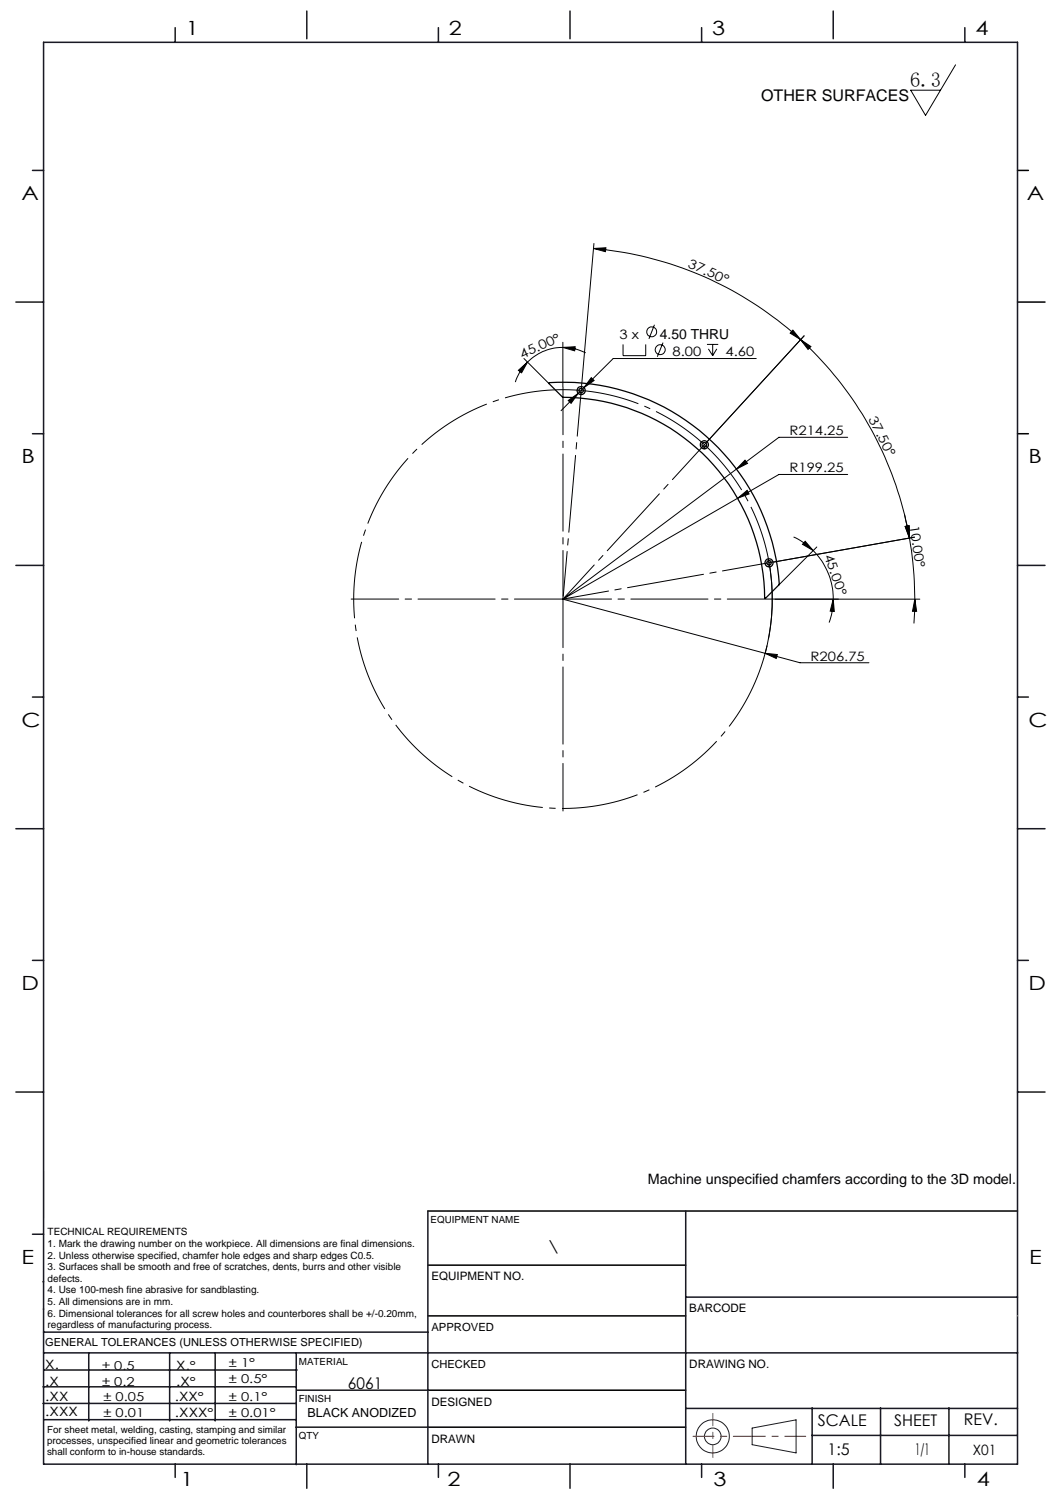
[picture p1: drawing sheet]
<svg xmlns="http://www.w3.org/2000/svg" width="210mm" height="297mm" viewBox="0 0 210 297" stroke-linecap="round" stroke-linejoin="round" font-family="sans-serif">
<g fill="none" stroke="#000" stroke-width=".2">
<path d="M188.8 12.8l-6 10-2.9-5h5.9M117.3 49.1l2.4-.2-.1 .8zM117.3 49.1a69.2 69.2 0 0 1 40.9 18M117.3 48.1l-2.4 28M102.4 73.1l1.8-1.6-1.2 2.1zM103.5 70.8l4.9 4.9M104.2 71.5a10.6 10.6 0 0 0-2.4 4M111.2 68.6l2.4-.1-.1 .8zM111.2 68.6a9.9 9.9 0 0 0-7 2.9M111.2 68.6a9.4 9.4 0 0 1 4.5 1.1M111.2 67.6v8.8M112.3 79.1l1.9-1.4-1.4 2z"/>
<path d="M114.2 77.7l-3.4 3.4M115.4 76.5l-1.2 1.2M116.8 74.6l.6 .5-2 1.4zM123.1 68v2.2h4.5v-2.2M129.3 64.1l-1.1 2.8M131 67.7l-1.1 2.7M139.7 68h2.2M139.9 68.9l.9 1.3M140.8 68v2.2M141.6 68.9l-.8 1.3M149.4 70.8h-28.3l-5.7 5.7M156.6 65.2l1.6 1.9-2.1-1.3z"/>
<path d="M158.2 67.1l2 1.3-.6 .6zM158.2 67.1a69.3 69.3 0 0 1 21.5 39.2M158.9 66.3l-19.1 20.8M139.1 87.8l.1 .1M139.2 87.8l-.1 .1M145.7 98.4l-34.5 19.9M145.7 98.4l1.9-1.6 .4 .7zM147.2 90.9l.5 .6-2.2 1.1zM167.5 93.7h-13.6l-8.2 4.7M167.5 86.4h-13.6l-42.7 31.9M111.2 118.3l39.9 10.7M151.8 110.3a40.9 40.9 0 0 1-.9 19.7"/>
<path d="M153.1 118.3h28.6M156.8 106a13.8 13.8 0 0 1 3.9 2.7M159.1 106.9l1.6 1.8-2.2-1.2zM160.7 108.7a13.6 13.6 0 0 1 3.9 9.6M161.4 108l-7.4 7.4M164.6 118.3l.2 2.5-.8-.1zM164.6 118.3a12.4 12.4 0 0 1-.8 4.6M178.7 101.6l1 4.7M178.8 104l.8-.2 .1 2.5zM179.7 106.3a73.7 73.7 0 0 1 1 12M180.7 106.1l-27.8 4.9M180.7 118.3l.4 2.4h-.8z"/>
<path d="M180.7 118.3l-.1 4.8M151.1 129l6.9 1.9h13.7M151.1 129l2.5 .3-.2 .7z"/>
<circle cx="128.7" cy="65.5" r=".98"/>
<circle cx="130.4" cy="69.1" r=".98"/>
</g>
<path d="M114.8 77.1h-.1M114.8 77.1h.1M151.9 111.1v-.1M151.9 111.1l.1 .1" fill="none" stroke="#000" stroke-width=".2" stroke-dasharray="15.2 1.3 1.3 1.3" stroke-linecap="butt"/>
<path d="M139 87.7a41.4 41.4 0 0 0-24-10.6M151.9 110.9a41.3 41.3 0 0 0-12.6-23" fill="none" stroke="#000" stroke-width=".2" stroke-dasharray="15.2 1.3 1.3 1.3" stroke-dashoffset="3.8" stroke-linecap="butt"/>
<path d="M114.6 77.1a41.3 41.3 0 0 0-44.7 41.3 41.3 41.3 0 0 0 44.9 41.1 41.3 41.3 0 0 0 37.2-48.2" fill="none" stroke="#000" stroke-width=".2" stroke-dasharray="15.2 1.3 1.3 1.3" stroke-dashoffset=".2" stroke-linecap="butt"/>
<g fill="none" stroke="#191924" stroke-width=".2">
<path d="M8.6 231.2v9.4M148.6 282l8.7-1.6v6.5l-8.7-1.6z"/>
<circle cx="140.8" cy="283.7" r="3.3"/>
<circle cx="140.8" cy="283.7" r="1.64"/>
</g>
<path d="M114.8 77.1v-.1M114.8 77.1v.1M114.8 76.9l.1-.7M139.3 87.7l.5-.5M111.2 118.3v-.1M111.2 118.3h-.1M111.2 118.3v.1M111.2 118.3h.1M151.9 111.1h.1M151.9 111.1h-.1M152.1 111.1l.7-.1" fill="none" stroke="#000" stroke-width=".2" stroke-dasharray="15.2 1.3 1.3 1.3"/>
<path d="M139 88l-27.8 30.3M151.7 111.2l-40.5 7.1" fill="none" stroke="#000" stroke-width=".2" stroke-dasharray="15.2 1.3 1.3 1.3" stroke-dashoffset="6.1"/>
<path d="M111 118.3h-41.6M111.2 118.1v-41.6M111.2 118.5v41.7M111.4 118.3h41.7" fill="none" stroke="#000" stroke-width=".2" stroke-dasharray="15.2 1.3 1.3 1.3" stroke-dashoffset="5.8"/>
<path d="M114.8 77.3l-3.5 40.4" fill="none" stroke="#000" stroke-width=".2" stroke-dasharray="15.2 1.3 1.3 1.3" stroke-dashoffset="6.4"/>
<path d="M201 33.7h2.2M201 59.7h5.4M201 85.7h2.2M84.5 239.1h116.5M84.6 259.9h50.9M84.6 249.8h50.9M84.6 274.5h50.9M84.5 281.8h51" fill="none" stroke="#000" stroke-width=".3"/>
<path d="M136.9 283.6h22.3" fill="none" stroke="#f00" stroke-width=".2" stroke-dasharray="6.3 1.3 1.3 1.3" stroke-dashoffset="2.2"/>
<path d="M140.8 287.8v-8.7" fill="none" stroke="#f00" stroke-width=".2" stroke-dasharray="6.3 1.3 1.3 1.3" stroke-dashoffset="3.9"/>
<g fill="none" stroke="#191924" stroke-width=".3">
<path d="M8.6 8.4h192.4v280.7h-192.4zM34.6 5.5v2.9M60.6 2.2v5.5M86.6 5.5v2.9M112.6 2.2v5.5M138.6 5.5v2.9M164.6 2.2v5.5M190.6 5.5v2.9M6.4 33.7h2.2M3.1 59.7h5.5M6.4 85.7h2.2M3.1 111.7h5.5"/>
<path d="M201 111.7h5.4M6.4 137.7h2.2M201 137.7h2.2M3.1 163.7h5.5M201 163.7h5.4M6.4 189.6h2.2M201 189.6h2.2M3.1 215.6h5.5M201 215.6h5.4M84.5 239.1v50M135.5 239.1v50M6.4 243.7h2.2"/>
<path d="M8.5 253.1h.1M8.6 258.5h.1M135.5 256.1h65.5M8.5 277.1h49.9M8.5 273.9h49.9M8.6 267.2h192.4M8.6 263.1h75.9M8.8 270.5h49.9M17.5 267.2v13.4M33.5 267.2v13.4M42.5 267.2v13.4M58.5 267.2v22"/>
<path d="M58.6 274.5h26M135.5 278.1h65.5M160.4 278v11.1M174 278v11.1M187.5 278v11.1M8.8 280.3h49.7M34.6 289.1v2.6M58.5 281.8h26M60.6 289.1v4.8M86.6 289.1v2.6M112.6 289.1v4.8M138.6 289.1v2.6"/>
<path d="M160.4 283.5h40.5M164.6 289.1v4.8M190.6 289.1v2.6"/>
</g>
<path d="M201 259.9h.1" fill="none" stroke="#c0c0c0" stroke-width=".2"/>
<g fill="#000">
<path d="M111.2 68.6l2.4-.1-.1 .8zM102.4 73.1l1.8-1.6-1.2 2.1z"/>
<path d="M156.6 65.2l1.6 1.9-2.1-1.3zM117.3 49.1l2.4-.2-.1 .8z"/>
<path d="M164.6 118.3l.2 2.5-.8-.1zM159.1 106.9l1.6 1.8-2.2-1.2z"/>
<path d="M178.8 104l.8-.2 .1 2.5zM158.2 67.1l2 1.3-.6 .6z"/>
<path d="M180.7 118.3l.4 2.4h-.8zM178.8 104l.8-.2 .1 2.5z"/>
<path d="M151.1 129l2.3 1 .2-.7zM145.7 98.4l2.3-.9-.4-.7zM147.2 90.9l-1.7 1.7 2.2-1.1zM112.3 79.1l.5 .6 1.4-2zM116.8 74.6l-1.4 1.9 2-1.4z"/>
</g>
<g fill="none" stroke="#000" stroke-width=".25">
<path d="M108.5 75.6a42.9 42.9 0 0 1 45.5 39.8l-2.9 2.8a40 40 0 0 0-39.9-39.7l-2.8-2.8z"/>
<circle cx="114.8" cy="77.1" r=".81"/>
<circle cx="114.8" cy="77.1" r=".46"/>
<circle cx="139.1" cy="87.8" r=".46"/>
<circle cx="139.2" cy="87.8" r=".8"/>
<circle cx="151.9" cy="111.1" r=".44"/>
<circle cx="151.9" cy="111.1" r=".8"/>
</g>
<text font-size="4.1" x="179.8" y="17.2">6.3</text>
<g font-size="3.9">
<text x="36.7" y="6.9">1</text>
<text x="88.7" y="6.9">2</text>
<text x="140.7" y="6.9">3</text>
<text x="192.7" y="6.9">4</text>
<text x="4.2" y="39.5">A</text>
<text x="202.9" y="39.5">A</text>
<text x="4.2" y="91.5">B</text>
<text x="203.2" y="91.5">B</text>
<text x="4.2" y="143.5">C</text>
<text x="203.2" y="143.5">C</text>
<text x="4.2" y="195.5">D</text>
<text x="203.2" y="195.5">D</text>
<text x="4.2" y="249.6">E</text>
<text x="203.3" y="249.6">E</text>
<text x="35.7" y="293.4">1</text>
<text x="88.4" y="293.4">2</text>
<text x="141" y="293.4">3</text>
<text x="193" y="293.4">4</text>
</g>
<g font-size="3.2">
<text x="150.4" y="20">OTHER SURFACES</text>
<text x="108.4" y="247.3">\</text>
<text x="68.7" y="274.2">6061</text>
<text x="161.6" y="281.7">SCALE</text>
<text x="176.7" y="281.5">SHEET</text>
<text x="190.4" y="281.5">REV.</text>
<text x="163.5" y="287.4">1:5</text>
<text x="180.8" y="287.4">1/1</text>
</g>
<g font-size="2.8">
<text x="128" y="233.7">Machine unspecified chamfers according to the 3D model.</text>
<text x="192.2" y="287.3">X01</text>
</g>
<text font-size="2.7" x="130.4" y="66.9">4.50 THRU</text>
<g font-size="2.6">
<text x="135.8" y="52.7" transform="rotate(24 135.8 52.7)">37.50°</text>
<text x="103.2" y="70.9" transform="rotate(-24 103.2 70.9)">45.00°</text>
<text x="122.4" y="66.9">3 x</text>
<text x="132.9" y="70.4">8.00</text>
<text x="143.3" y="70.4">4.60</text>
<text x="171.5" y="82.7" transform="rotate(63 171.5 82.7)">37.50°</text>
<text x="156" y="86">R214.25</text>
<text x="156" y="93.3">R199.25</text>
<text x="179.7" y="103.8" transform="rotate(82 179.7 103.8)">10.00°</text>
<text x="162.8" y="109.7" transform="rotate(71 162.8 109.7)">45.00°</text>
<text x="160.1" y="130.5">R206.75</text>
</g>
<g font-size="2.5">
<text x="8.9" y="273.6">.X</text>
<text x="8.9" y="270.4">X.</text>
<text x="34.8" y="273.7">.X°</text>
<text x="34.8" y="270.5">X.°</text>
<text x="9" y="276.7">.XX</text>
<text x="9" y="279.7">.XXX</text>
<text x="34.5" y="276.7">.XX°</text>
<text x="34.6" y="279.8">.XXX°</text>
<text x="60.8" y="279.8">BLACK ANODIZED</text>
</g>
<g font-size="2.4">
<text x="45.2" y="270">± 1°</text>
<text x="20.2" y="270.4">± 0.5</text>
<text x="20.2" y="273.7">± 0.2</text>
<text x="45.2" y="273.2">± 0.5°</text>
<text x="20.4" y="279.7">± 0.01</text>
<text x="20.4" y="276.7">± 0.05</text>
<text x="45.2" y="276.7">± 0.1°</text>
<text x="45.2" y="279.7">± 0.01°</text>
</g>
<g font-size="2.3">
<text x="85.2" y="252.9">EQUIPMENT NO.</text>
<text x="136.2" y="259.2">BARCODE</text>
<text x="136.2" y="270.2">DRAWING NO.</text>
<text x="85.2" y="277.6">DESIGNED</text>
<text x="85.2" y="284.9">DRAWN</text>
</g>
<g font-size="2.2">
<text x="85.2" y="262.8">APPROVED</text>
<text x="8.9" y="265.9">GENERAL TOLERANCES (UNLESS OTHERWISE SPECIFIED)</text>
<text x="85.2" y="270.1">CHECKED</text>
</g>
<g font-size="2">
<text x="9.4" y="243.9">TECHNICAL REQUIREMENTS</text>
<text x="9.4" y="246.2">1. Mark the drawing number on the workpiece. All dimensions are final dimensions.</text>
<text x="9.4" y="248.5">2. Unless otherwise specified, chamfer hole edges and sharp edges C0.5.</text>
<text x="9.4" y="250.8">3. Surfaces shall be smooth and free of scratches, dents, burrs and other visible</text>
<text x="9.4" y="253.1">defects.</text>
<text x="9.4" y="255.4">4. Use 100-mesh fine abrasive for sandblasting.</text>
<text x="9.4" y="257.7">5. All dimensions are in mm.</text>
<text x="9.4" y="260">6. Dimensional tolerances for all screw holes and counterbores shall be +/-0.20mm,</text>
<text x="9.4" y="262.3">regardless of manufacturing process.</text>
</g>
<g font-size="1.9">
<text x="85.1" y="241.5">EQUIPMENT NAME</text>
<text x="59.1" y="269.5">MATERIAL</text>
<text x="59.1" y="276.9">FINISH</text>
<text x="9.3" y="282.9">For sheet metal, welding, casting, stamping and similar</text>
<text x="9.3" y="285.2">processes, unspecified linear and geometric tolerances</text>
<text x="9.3" y="287.4">shall conform to in-house standards.</text>
<text x="59.1" y="284.2">QTY</text>
</g>
</svg>
